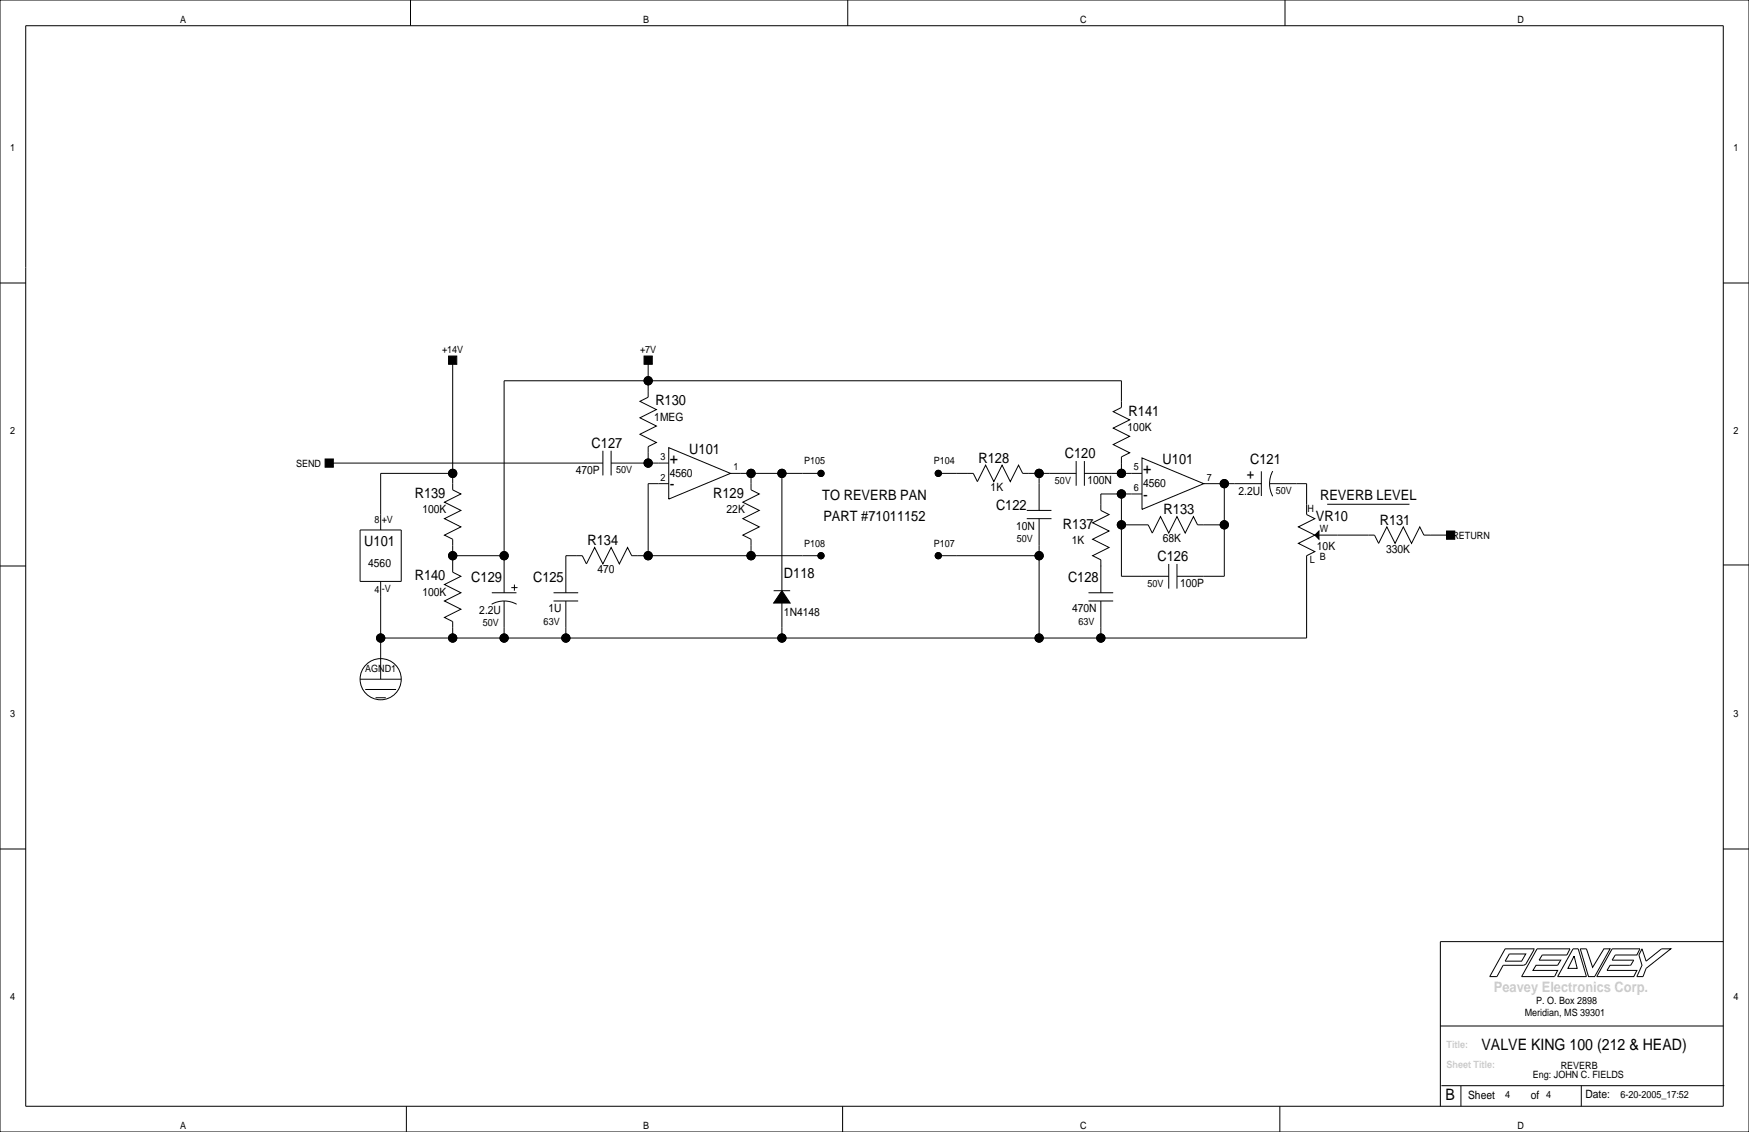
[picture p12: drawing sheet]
<svg xmlns="http://www.w3.org/2000/svg" width="432mm" height="279mm" viewBox="0 0 432 279" stroke-linecap="round" stroke-linejoin="round" font-family="sans-serif">
<g fill="none" stroke="#000" stroke-width=".25">
<path d="M0 0h431.8v279.4h-431.8zM6.3 6.4h419.1v266.6h-419.1zM101.3 0v6.4M209.3 0v6.4M317.2 0v6.4M0 69.8h6.3M425.4 69.8h6.4M111.8 88.9v32l2 1-4.1 2.1 4.1 2-4.1 2 4.1 2-4.1 2.1 2.1 1v8.1l2 1-4.1 2.1 4.1 2-4.1 2 4.1 2.1-4.1 2 2.1 1v4.1M160 88.9v9.1l-2 1.1 4.1 2-4.1 2 4.1 2.1-4.1 2 4.1 2-2.1 1v4.1M81.3 114.3h67.5M111.8 116.8h-17.8v14M148.8 111.3v6"/>
<path d="M150.9 114.3h14.2M150.9 111.3v6M165.1 110.5l15.2 6.3-15.2 6.4zM165.1 119.4h-5.1v17.8M180.3 116.8h21.6M185.4 116.8v4.1l2.1 1-4.1 2.1 4.1 2-4.1 2 4.1 2-4.1 2.1 2 1v4.1M193 116.8v29M232.4 116.8h7.9l1 2.1 2-4.1 2.1 4.1 2-4.1 2 4.1 2.1-4.1 1 2h13.2M256.5 116.8v9.2M265.7 113.8v6.1M267.7 116.8h14.2M267.7 113.8v6.1"/>
<path d="M276.9 116.8v-4l2-1-4.1-2.1 4.1-2-4.1-2 4.1-2.1-4.1-2 2.1-1v-6.6h-152.4v52.3M281.9 113l15.3 6.4-15.3 6.3zM297.2 119.4h14.2M302.3 119.4v22.8h-11.7M311.4 116.3v6.1M313.4 119.4h9.2v7.6l2 1-4.1 2 4.1 2.1-4.1 2 4.1 2-2 1.1v20.3h-228.6M314.2 116.3a6.6 6.6 0 0 0 0 6.2M0 139.7h6.3M88.9 130.8h10.2v12.7h-10.2zM111.8 137.2h12.7M201.9 137.2h-45.9l-1.1-2.1-2 4.1-2-4.1-2.1 4.1-2-4.1-2 4.1-1-2h-4.1v9.1M232.4 137.2h24.1"/>
<path d="M253.5 128h6.1M253.5 126h6.1M256.5 128v29.5M271.8 139.7h.1M276.9 129.5h6.6l1 2.1 2-4.1 2 4.1 2.1-4.1 2 4.1 2-4.1 1.1 2h6.6M276.9 121.9v20.3h11.6M281.9 121.9h-10.1v4.1l2 1-4.1 2 4.1 2.1-4.1 2 4.1 2-4.1 2.1 2.1 1v8.1M288.5 139.2v6.1M290.6 139.2v6.1M324.6 132.1h14.7l1.1 2 2-4.1 2 4.1 2.1-4.1 2 4.1 2-4.1 1 2.1h6.6M327.7 124.5h20.3M425.4 139.4h6.4"/>
<path d="M94 143.5v24.1M121.4 149.1a6.4 6.4 0 0 1 6.1 0M121.4 146.3h6.1M124.5 148.3v9.2M126.2 145h1.6M127 144.3v1.5M136.7 146.3h6M136.7 148.3h6M139.7 148.3v9.2M191 145.8h4.1M193 148.8v8.7M268.7 146.3h6.1"/>
<path d="M268.7 148.3h6.1M271.8 148.3v9.2M88.9 167.6h10.2M90.2 170.2h7.6M92.7 172.2h2.5M94 165.1h.1M0 209.5h6.3M425.4 209.5h6.4M371.6 234.2h7.1v.2l-2 3.6-.5 .3h-5.1l-1.5 2.7h-1.8zM372.6 235.5h4.1l-1 1.7h-4.1zM379.5 234.2h8.1l-.8 1.5h-6.1l-.7 1.3h5.3l-.7 1.3h-5.4l-.7 1.2h6.1l-.8 1.5h-8.1zM388.4 234.2h1.2l2.1 6.8h-7.1z"/>
<path d="M388.6 236l.8 3h-2.3zM390.1 234.2h1.6l1.5 4.6 2.8-4.6h1.5l-3.8 6.8h-1.5zM398 234.2h6.9l-.8 1.5h-5.3l-.8 1.3h5.4l-.8 1.3h-5.1l-.8 1.2h7.4l-.7 1.5h-9.2zM405.4 234.2l1 3 3.8-3h2.3l-6.1 4.8-.8 2h-1.5l1.3-2.7-.8-2.6zM425.4 232.4h-69.8v40.6M355.6 253.2h69.8M100.3 273v6.4M208 273v6.4M316 273v6.4M355.9 268h69.8M360.7 268v5M390.4 268v5"/>
<circle cx="160" cy="94" r="1.02"/>
<circle cx="111.8" cy="116.8" r="1.02"/>
<circle cx="160" cy="114.3" r="1.02"/>
<circle cx="185.4" cy="116.8" r="1.02"/>
<circle cx="193" cy="116.8" r="1.02"/>
<circle cx="202.7" cy="116.8" r=".76"/>
<circle cx="231.6" cy="116.8" r=".76"/>
<circle cx="256.5" cy="116.8" r="1.02"/>
<circle cx="276.9" cy="116.8" r="1.02"/>
<circle cx="302.3" cy="119.4" r="1.02"/>
<circle cx="111.8" cy="137.2" r="1.02"/>
<circle cx="124.5" cy="137.2" r="1.02"/>
<circle cx="160" cy="137.2" r="1.02"/>
<circle cx="185.4" cy="137.2" r="1.02"/>
<circle cx="202.7" cy="137.2" r=".76"/>
<circle cx="231.6" cy="137.2" r=".76"/>
<circle cx="256.5" cy="137.2" r="1.02"/>
<circle cx="276.9" cy="121.9" r="1.02"/>
<circle cx="276.9" cy="129.5" r="1.02"/>
<circle cx="302.3" cy="129.5" r="1.02"/>
<circle cx="94" cy="157.5" r="1.02"/>
<circle cx="111.8" cy="157.5" r="1.02"/>
<circle cx="124.5" cy="157.5" r="1.02"/>
<circle cx="139.7" cy="157.5" r="1.02"/>
<circle cx="193" cy="157.5" r="1.02"/>
<circle cx="256.5" cy="157.5" r="1.02"/>
<circle cx="271.8" cy="157.5" r="1.02"/>
<circle cx="94" cy="167.6" r="5.1"/>
</g>
<g fill="#000" stroke="#000" stroke-width=".25">
<path d="M110.7 87.9h2.1v2h-2.1z" fill-rule="evenodd"/>
<path d="M159 87.9h2v2h-2z" fill-rule="evenodd"/>
<path d="M80.3 113.3h2v2h-2z" fill-rule="evenodd"/>
<path d="M325.6 131.1v2l-1-1z" fill-rule="evenodd"/>
<path d="M357.1 131.1h2.1v2h-2.1z" fill-rule="evenodd"/>
<path d="M193 145.8l2.1 3h-4.1z" fill-rule="evenodd"/>
<circle cx="160" cy="94" r="1.02"/>
<circle cx="111.8" cy="116.8" r="1.02"/>
<circle cx="160" cy="114.3" r="1.02"/>
<circle cx="185.4" cy="116.8" r="1.02"/>
<circle cx="193" cy="116.8" r="1.02"/>
<circle cx="202.7" cy="116.8" r=".76"/>
<circle cx="231.6" cy="116.8" r=".76"/>
<circle cx="256.5" cy="116.8" r="1.02"/>
<circle cx="276.9" cy="116.8" r="1.02"/>
<circle cx="302.3" cy="119.4" r="1.02"/>
<circle cx="111.8" cy="137.2" r="1.02"/>
<circle cx="124.5" cy="137.2" r="1.02"/>
<circle cx="160" cy="137.2" r="1.02"/>
<circle cx="185.4" cy="137.2" r="1.02"/>
<circle cx="202.7" cy="137.2" r=".76"/>
<circle cx="231.6" cy="137.2" r=".76"/>
<circle cx="256.5" cy="137.2" r="1.02"/>
<circle cx="276.9" cy="121.9" r="1.02"/>
<circle cx="276.9" cy="129.5" r="1.02"/>
<circle cx="302.3" cy="129.5" r="1.02"/>
<circle cx="94" cy="157.5" r="1.02"/>
<circle cx="111.8" cy="157.5" r="1.02"/>
<circle cx="124.5" cy="157.5" r="1.02"/>
<circle cx="139.7" cy="157.5" r="1.02"/>
<circle cx="193" cy="157.5" r="1.02"/>
<circle cx="256.5" cy="157.5" r="1.02"/>
<circle cx="271.8" cy="157.5" r="1.02"/>
</g>
<g font-size="3.9">
<text x="165.4" y="114.4">+</text>
<text x="282.2" y="117">+</text>
<text x="165.4" y="120.8">-</text>
<text x="282.2" y="123.3">-</text>
<text x="365.8" y="259.2">VALVE KING 100 (212 &amp; HEAD)</text>
<text x="356.9" y="271.4">B</text>
</g>
<g font-size="3.5">
<text x="161.8" y="100">R130</text>
<text x="278.6" y="102.6">R141</text>
<text x="146.1" y="110.5">C127</text>
<text x="170.2" y="112">U101</text>
<text x="262.9" y="113">C120</text>
<text x="241.6" y="114.3">R128</text>
<text x="287" y="114.5">U101</text>
<text x="307.8" y="118.3">+</text>
<text x="308.6" y="114.5">C121</text>
<text x="102.4" y="122.9">R139</text>
<text x="176.1" y="122.9">R129</text>
<text x="203" y="123.4">TO REVERB PAN</text>
<text x="245.9" y="125.9">C122</text>
<text x="325.9" y="123.4">REVERB LEVEL</text>
<text x="203.3" y="128.5">PART #71011152</text>
<text x="262.4" y="130.5">R137</text>
<text x="287.3" y="127">R133</text>
<text x="324.9" y="128.5">VR10</text>
<text x="340.6" y="129.5">R131</text>
<text x="89.9" y="134.8">U101</text>
<text x="145" y="134.6">R134</text>
<text x="102.4" y="143.2">R140</text>
<text x="116.4" y="143.7">C129</text>
<text x="131.6" y="143.7">C125</text>
<text x="193.5" y="142.7">D118</text>
<text x="263.7" y="143.7">C128</text>
<text x="285.8" y="138.4">C126</text>
</g>
<text font-size="3.5" fill="#ccc" x="368.8" y="244.8">Peavey Electronics Corp.</text>
<g font-size="2.8">
<text x="161.5" y="103.9">1MEG</text>
<text x="278.4" y="106.4">100K</text>
<text x="142.2" y="117">470P</text>
<text x="165.4" y="117.8">4560</text>
<text x="268.5" y="119.6">100N</text>
<text x="244.6" y="121.2">1K</text>
<text x="282.2" y="120.3">4560</text>
<text x="305.8" y="122.1">2.2U</text>
<text x="104.3" y="126.7">100K</text>
<text x="179.4" y="126.7">22K</text>
<text x="250.9" y="130.8">10N</text>
<text x="264.6" y="134.4">1K</text>
<text x="287" y="133.9">68K</text>
<text x="325.1" y="135.6">10K</text>
<text x="342.2" y="136.4">330K</text>
<text x="90.9" y="139.9">4560</text>
<text x="147.5" y="141.5">470</text>
<text x="104.3" y="147.1">100K</text>
<text x="291.3" y="145">100P</text>
<text x="118.3" y="151.6">2.2U</text>
<text x="135.4" y="151.1">1U</text>
<text x="193.5" y="152.1">1N4148</text>
<text x="264.7" y="151.1">470N</text>
<text x="362.5" y="271.2">Sheet</text>
<text x="378" y="271.2">of</text>
<text x="391.4" y="270.9">Date:</text>
</g>
<g font-size="2.5">
<text x="44.4" y="5.6">A</text>
<text x="158.7" y="5.6">B</text>
<text x="266.7" y="5.6">C</text>
<text x="374.6" y="5.6">D</text>
<text x="2.5" y="37.4">1</text>
<text x="428" y="37.4">1</text>
<text x="109.1" y="87.2">+14V</text>
<text x="158" y="87.2">+7V</text>
<text x="2.5" y="107.2">2</text>
<text x="428" y="107.2">2</text>
<text x="163.1" y="113.6">3</text>
<text x="73.1" y="115.2">SEND</text>
<text x="152.1" y="116.8">50V</text>
<text x="163.1" y="118.6">2</text>
<text x="181.1" y="116.1">1</text>
<text x="198.6" y="114.6">P105</text>
<text x="230.6" y="114.6">P104</text>
<text x="260.5" y="119.4">50V</text>
<text x="279.9" y="116.1">5</text>
<text x="297.9" y="118.6">7</text>
<text x="279.9" y="121.2">6</text>
<text x="315" y="121.9">50V</text>
<text x="92.5" y="129.1">8</text>
<text x="94.2" y="129.1">+V</text>
<text x="322.8" y="126.3">H</text>
<text x="325.9" y="131.3">W</text>
<text x="198.6" y="134.9">P108</text>
<text x="230.6" y="134.9">P107</text>
<text x="251.1" y="133.9">50V</text>
<text x="358.6" y="133">RETURN</text>
<text x="323.4" y="139">L</text>
<text x="325.9" y="138.2">B</text>
<text x="92.5" y="146.3">4</text>
<text x="94.2" y="146.1">-V</text>
<text x="283.3" y="144.8">50V</text>
<text x="119.2" y="154.4">50V</text>
<text x="134.2" y="154.2">63V</text>
<text x="266.3" y="154.2">63V</text>
<text x="90.2" y="165.9">AGND1</text>
<text x="2.5" y="177.1">3</text>
<text x="428" y="177.1">3</text>
<text x="2.5" y="246.9">4</text>
<text x="376.4" y="250.7">Meridian, MS 39301</text>
<text x="379.2" y="247.9">P. O. Box 2898</text>
<text x="428" y="246.9">4</text>
<text x="385.3" y="263.8">REVERB</text>
<text x="378.5" y="266">Eng: JOHN C. FIELDS</text>
<text x="371.6" y="271">4</text>
<text x="381.8" y="271">4</text>
<text x="400" y="271">6-20-2005_17:52</text>
<text x="44.4" y="278.7">A</text>
<text x="158.7" y="278.7">B</text>
<text x="266.7" y="278.7">C</text>
<text x="374.6" y="278.7">D</text>
</g>
<g font-size="2.5" fill="#ccc">
<text x="357.1" y="263.7">Sheet Title:</text>
<text x="357.1" y="258.6">Title:</text>
</g>
</svg>
